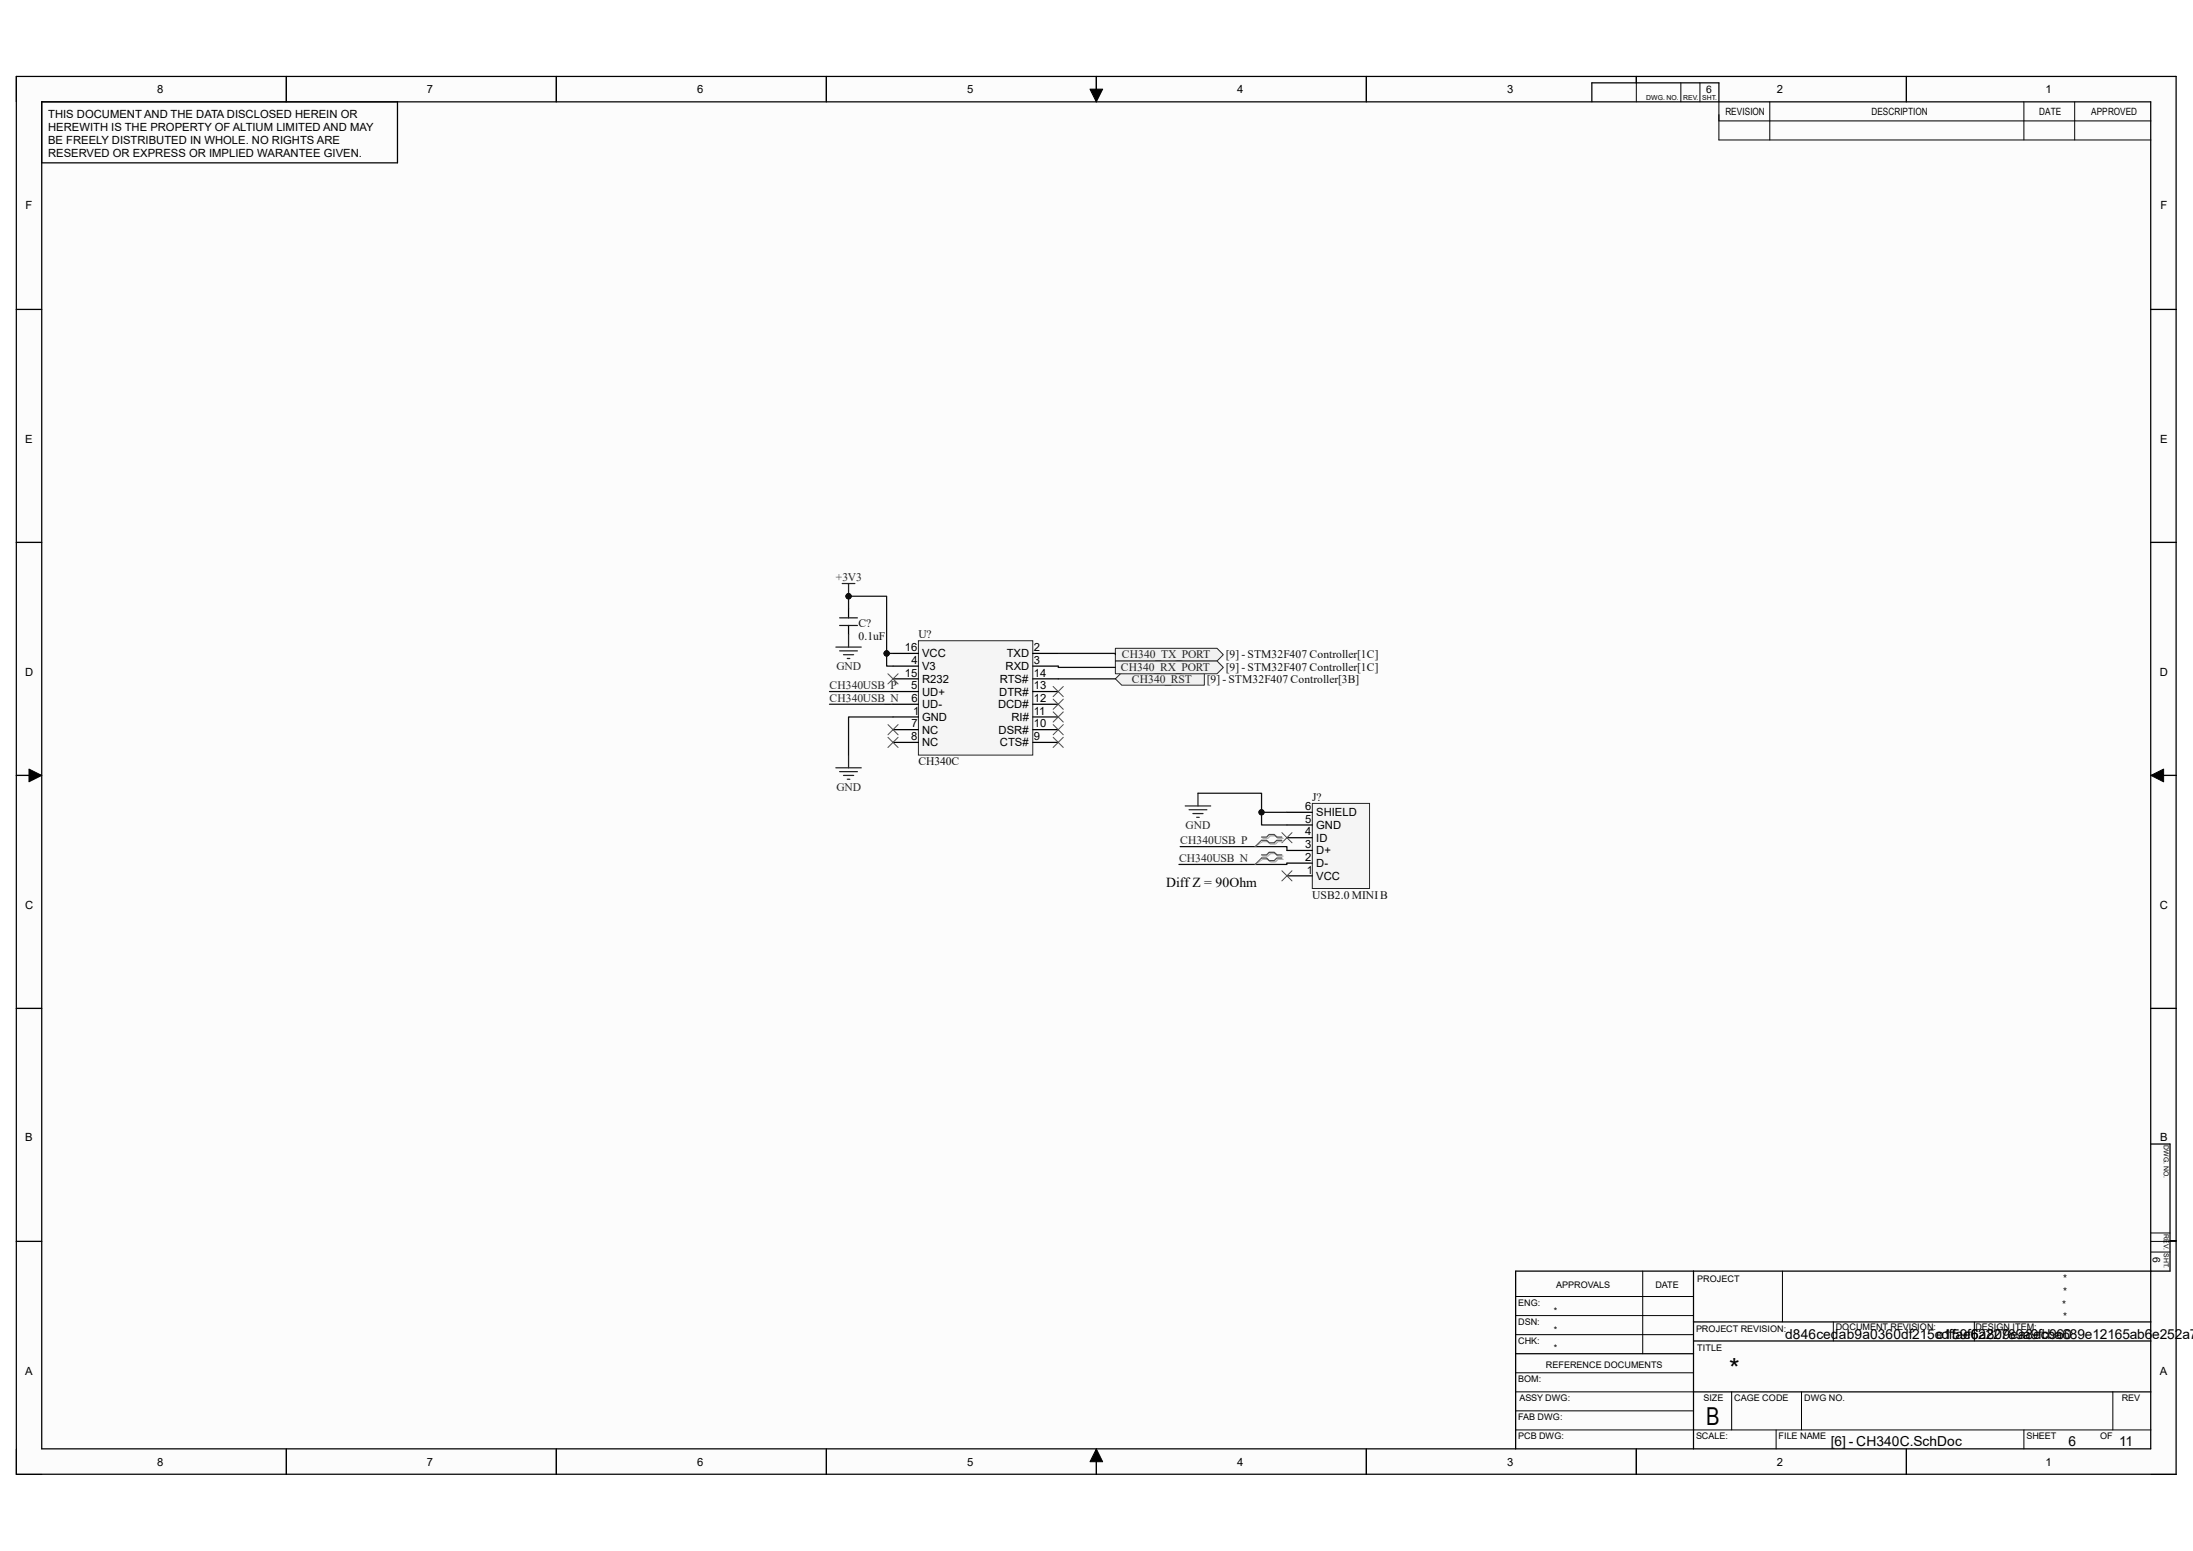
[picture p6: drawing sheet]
<svg xmlns="http://www.w3.org/2000/svg" width="297mm" height="210mm" viewBox="0 0 297 210" stroke-linecap="round" stroke-linejoin="round" font-family="sans-serif">
<g fill="#fcfcfc">
<path d="M2.2 10.4h292.6v189.2h-292.6z" fill-rule="evenodd"/>
<path d="M5.7 13.8h285.6v182.4h-285.6z" fill-rule="evenodd"/>
</g>
<g fill="none" stroke="#000" stroke-width=".14">
<path d="M2.2 10.3v3.5M38.8 10.3v3.5M75.3 10.3v3.5M111.9 10.4v3.4M147.6 12.1h1.7l-.8 1.7zM148.5 10.4v3.4M185 10.4v3.4M221.6 10.4v3.4M227.6 11.2v2.6M230.2 11.2v2.6M232.8 13.8v5.2h58.5M232.8 16.4h58.5"/>
<path d="M239.7 13.8v5.2M258.2 10.4v3.4M274.1 13.8v5.2M281 13.8v5.2M2.2 41.9h3.4M291.3 41.9h3.5M2.2 73.4h3.4M291.3 73.4h3.5M2.2 105h3.4M3.9 104.1l1.7 .9-1.7 .9zM291.3 105l1.7-.9v1.8zM291.3 105h3.5"/>
<path d="M2.2 136.5h3.4M291.3 136.5h3.5M2.2 168.1h3.4M205.3 178.1h24.1M205.3 175.6h24.1M222.5 172.1v11.2M241.4 172.1v6.9M248.3 179v2.6M267.4 179v2.6M291.3 168.1h3.5M291.3 169.5h2.6M291.3 167h2.6"/>
<path d="M2.2 196.2v3.4h3.5M38.8 196.2v3.4M75.3 196.2v3.4M111.9 196.2v3.4M148.5 196.2l.8 1.7h-1.7zM148.5 196.2v3.4M185 196.2v3.4M205.3 193.6h86M205.3 180.7h24.1M205.3 188.5h24.1M205.3 185.9h24.1M205.3 191h24.1"/>
<path d="M221.6 196.2v3.4M234.5 188.5v5.1M240.5 193.6v2.6M244 188.5v5.1M258.2 196.2v3.4M274.1 193.6v2.6M286.2 188.5v5.1M291.3 199.6h3.5"/>
</g>
<g fill="none" stroke="#000" stroke-width=".17">
<path d="M2.2 10.4h292.5v189.2h-292.5zM5.6 13.8h285.7v182.4h-285.6zM38.8 10.3v3.5M53.8 13.8v8.3h-48.2M75.3 10.3v3.5M111.9 10.4v3.4M148.5 10.4v3.4M185 10.4v3.4M215.6 13.8v-2.6h17.2v2.6M221.6 10.4v.8M258.2 10.4v3.4M2.2 41.9h3.4"/>
<path d="M291.3 41.9h3.5M2.2 73.4h3.4M291.3 73.4h3.5M2.2 105h3.4M291.3 105h3.5M2.2 136.5h3.4M291.3 136.5h3.5M291.3 154.9h2.6v17.2h-88.6v24.1M2.2 168.1h3.4M229.4 179h61.9M229.4 172.1v24.1M293.9 168h.9"/>
<path d="M38.8 196.2v3.4M75.3 196.2v3.4M111.9 196.2v3.4M148.5 196.2v3.4M185 196.2v3.4M205.3 183.3h24.1M221.6 196.2v3.4M229.4 181.6h61.9M229.4 188.5h61.9M258.2 196.2v3.4"/>
</g>
<path d="M147.6 12.1h1.7l-.8 1.7zM3.9 104.1l1.7 .9-1.7 .9zM291.3 105l1.7-.9v1.8zM148.5 196.2l.8 1.7h-1.7z" fill="#000"/>
<path d="M124.4 86.8h15.5v15.4h-15.5z" fill-rule="evenodd" fill="#f5f5f5"/>
<path d="M124.4 86.8h15.5v15.4h-15.5z" fill="none" stroke="#262626" stroke-width=".14"/>
<g fill="none" stroke="#000" stroke-width=".17">
<path d="M120.9 97.1h3.5M120.9 88.5h3.5M120.9 90.2h3.5M120.9 93.6h3.5M120.9 95.4h3.5M120.9 98.8h3.5M120.9 91.9h3.5M139.9 97.1h3.4M139.9 88.5h3.4M139.9 90.2h3.4M139.9 93.6h3.4M139.9 95.4h3.4"/>
<path d="M139.9 98.8h3.4M139.9 91.9h3.4M120.9 100.5h3.5M139.9 100.5h3.4"/>
</g>
<path d="M114.1 79h1.7M114.9 79v1.7M113.2 104h3.4M113.7 104.5h2.4M114.2 105h1.4M114.7 105.5h.4M114.9 102.2v1.8" fill="none" stroke="#262626" stroke-width=".17"/>
<circle cx="114.9" cy="80.7" r=".34" fill="#0e0e0e"/>
<circle cx="114.9" cy="80.7" r=".34" fill="none" stroke="#0e0e0e" stroke-width=".14"/>
<path d="M120.3 98.1l1.3 1.4M120.3 99.8l1.3 1.4M121.6 98.1l-1.3 1.4M121.6 99.8l-1.3 1.4" fill="none" stroke="#4c4c4c" stroke-width=".14"/>
<path d="M114.9 82.5v1.2M114.9 84.7v1.2" fill="none" stroke="#000" stroke-width=".17"/>
<path d="M113.7 84.7h2.4M113.7 83.7h2.4" fill="none" stroke="#1c1c1c" stroke-width=".17"/>
<path d="M113.2 87.6h3.4M113.7 88.1h2.4M114.2 88.7h1.4M114.7 89.2h.4M114.9 85.9v1.7" fill="none" stroke="#262626" stroke-width=".17"/>
<path d="M151.1 91.9l.8-.8h11.2v1.7h-11.2z" fill-rule="evenodd" fill="#f0f0f0"/>
<path d="M151.1 91.9l.8-.8h11.2v1.7h-11.2z" fill="none" stroke="#262626" stroke-width=".14"/>
<path d="M120.3 91.2l1.3 1.4M121.6 91.2l-1.3 1.4M142.6 93l1.4 1.3M142.6 94.7l1.4 1.3M142.6 96.4l1.4 1.4M142.6 98.1l1.4 1.4M142.6 99.8l1.4 1.4M144 93l-1.4 1.3M144 94.7l-1.4 1.3M144 96.4l-1.4 1.4M144 98.1l-1.4 1.4M144 99.8l-1.4 1.4" fill="none" stroke="#4c4c4c" stroke-width=".14"/>
<path d="M177.7 108.8h7.8v11.5h-7.8z" fill-rule="evenodd" fill="#f5f5f5"/>
<path d="M177.7 108.8h7.8v11.5h-7.8z" fill="none" stroke="#262626" stroke-width=".14"/>
<path d="M174.3 118.6h3.4M174.3 116.9h3.4M174.3 115.2h3.4M174.3 113.4h3.4M174.3 111.7h3.4M174.3 110h3.4" fill="none" stroke="#000" stroke-width=".17"/>
<path d="M160.5 109.1h3.5M161 109.6h2.5M161.6 110.2h1.3M162.1 110.7h.3M162.2 107.4v1.7" fill="none" stroke="#262626" stroke-width=".17"/>
<path d="M173.6 112.7l1.4 1.4M173.6 117.9l1.4 1.4M175 112.7l-1.4 1.4M175 117.9l-1.4 1.4" fill="none" stroke="#4c4c4c" stroke-width=".14"/>
<path d="M151.1 87.8h13.7l.9 .9-.9 .8h-13.7z" fill-rule="evenodd" fill="#f0f0f0"/>
<path d="M151.1 87.8h13.7l.9 .9-.9 .8h-13.7z" fill="none" stroke="#262626" stroke-width=".14"/>
<path d="M151.1 89.5h13.7l.9 .9-.9 .8h-13.7z" fill-rule="evenodd" fill="#f0f0f0"/>
<path d="M151.1 89.5h13.7l.9 .9-.9 .8h-13.7z" fill="none" stroke="#262626" stroke-width=".14"/>
<path d="M114.9 80.7h5.2v7.8M120.9 97.1h-6v5.1" fill="none" stroke="#0e0e0e" stroke-width=".17"/>
<circle cx="114.9" cy="80.7" r=".34" fill="#0e0e0e"/>
<circle cx="114.9" cy="80.7" r=".34" fill="none" stroke="#0e0e0e" stroke-width=".14"/>
<circle cx="120.1" cy="88.5" r=".34" fill="#0e0e0e"/>
<circle cx="120.1" cy="88.5" r=".34" fill="none" stroke="#0e0e0e" stroke-width=".14"/>
<path d="M114.9 80.7v1.8" fill="none" stroke="#0e0e0e" stroke-width=".17"/>
<circle cx="114.9" cy="80.7" r=".34" fill="#0e0e0e"/>
<circle cx="114.9" cy="80.7" r=".34" fill="none" stroke="#0e0e0e" stroke-width=".14"/>
<path d="M120.1 88.5h.8" fill="none" stroke="#0e0e0e" stroke-width=".17"/>
<circle cx="120.1" cy="88.5" r=".34" fill="#0e0e0e"/>
<circle cx="120.1" cy="88.5" r=".34" fill="none" stroke="#0e0e0e" stroke-width=".14"/>
<path d="M120.1 88.5v1.7h.8" fill="none" stroke="#0e0e0e" stroke-width=".17"/>
<circle cx="120.1" cy="88.5" r=".34" fill="#0e0e0e"/>
<circle cx="120.1" cy="88.5" r=".34" fill="none" stroke="#0e0e0e" stroke-width=".14"/>
<path d="M112.3 93.6h8.6M112.3 95.4h8.6M143.3 91.9h7.8M162.3 107.4h8.6v2.6h3.4" fill="none" stroke="#0e0e0e" stroke-width=".17"/>
<circle cx="170.9" cy="110" r=".34" fill="#0e0e0e"/>
<circle cx="170.9" cy="110" r=".34" fill="none" stroke="#0e0e0e" stroke-width=".14"/>
<path d="M170.9 110v1.7h3.4" fill="none" stroke="#0e0e0e" stroke-width=".17"/>
<circle cx="170.9" cy="110" r=".34" fill="#0e0e0e"/>
<circle cx="170.9" cy="110" r=".34" fill="none" stroke="#0e0e0e" stroke-width=".14"/>
<path d="M143.3 88.5h7.8v.2M143.3 90.2v.2h7.8M159.8 114.6h14.5v.6M174.3 116.9v.2h-14.6" fill="none" stroke="#0e0e0e" stroke-width=".17"/>
<path d="M171 113.5h.7l.4-.3h.7l.3 .3h.7M171 114h.7l.4 .3h.7l.3-.3h.7M171 115.9h.7l.4-.3h.7l.3 .3h.7M171 116.4h.7l.4 .3h.7l.3-.3h.7" fill="none" stroke="#aeaeae" stroke-width=".17"/>
<path d="M171 113.9l-1 .7M171 116.4l-1 .6" fill="none" stroke="#aeaeae" stroke-width=".14"/>
<path d="M170.9 113.3h.6l.4-.3h.7l.3 .3h.7M170.9 113.8h.6l.4 .3h.7l.3-.3h.7M170.9 115.8h.6l.4-.4h.7l.3 .4h.7M170.9 116.2h.6l.4 .3h.7l.3-.3h.7" fill="none" stroke="#4c4c4c" stroke-width=".17"/>
<path d="M170.9 113.8l-.9 .8M170.9 116.2l-.9 .8" fill="none" stroke="#4c4c4c" stroke-width=".14"/>
<text font-size="3.7" x="234.2" y="186.6">*</text>
<text font-size="3.3" x="231.1" y="192.9">B</text>
<g font-size="1.9">
<text x="157.9" y="120.1">Diff Z = 90Ohm</text>
<text x="241.8" y="181.4">d846cedab9a0360df215cdf59f6222789a9fb960</text>
<text x="262.2" y="181.4">e1fae6a809ea8ecba689e12165ab6e252a7c</text>
<text x="247.9" y="195.8">[6] - CH340C.SchDoc</text>
<text x="280.1" y="195.8">6</text>
<text x="287" y="195.8">11</text>
</g>
<g font-size="1.6" fill="#262626">
<text x="113.2" y="78.7">+3V3</text>
<text x="151.9" y="89.2">CH340_TX_PORT</text>
<text x="112.4" y="93.3">CH340USB_P</text>
<text x="112.4" y="95">CH340USB_N</text>
<text x="113.3" y="90.7">GND</text>
<text x="151.8" y="90.9">CH340_RX_PORT</text>
<text x="153.3" y="92.5">CH340_RST</text>
<text x="113.3" y="107.1">GND</text>
<text x="160.6" y="112.2">GND</text>
<text x="159.7" y="116.7">CH340USB_N</text>
<text x="159.9" y="114.3">CH340USB_P</text>
</g>
<g font-size="1.6" fill="#0e0e0e">
<text x="116.3" y="84.9">C?</text>
<text x="116.3" y="86.6">0.1uF</text>
<text x="124.4" y="86.4">U?</text>
<text x="166" y="89.2">[9] - STM32F407 Controller[1C]</text>
<text x="163.4" y="92.5">[9] - STM32F407 Controller[3B]</text>
<text x="166" y="90.9">[9] - STM32F407 Controller[1C]</text>
<text x="124.4" y="103.6">CH340C</text>
<text x="177.7" y="108.5">J?</text>
<text x="177.7" y="121.7">USB2.0 MINI B</text>
</g>
<g font-size="1.5">
<text x="6.5" y="16">THIS DOCUMENT AND THE DATA DISCLOSED HEREIN OR</text>
<text x="6.5" y="17.8">HEREWITH IS THE PROPERTY OF ALTIUM LIMITED AND MAY</text>
<text x="21.3" y="12.6">8</text>
<text x="57.8" y="12.6">7</text>
<text x="94.4" y="12.6">6</text>
<text x="131" y="12.6">5</text>
<text x="167.6" y="12.6">4</text>
<text x="204.1" y="12.6">3</text>
<text x="240.7" y="12.6">2</text>
<text x="277" y="12.6">1</text>
<text x="6.5" y="19.5">BE FREELY DISTRIBUTED IN WHOLE. NO RIGHTS ARE</text>
<text x="6.5" y="21.2">RESERVED OR EXPRESS OR IMPLIED WARANTEE GIVEN.</text>
<text x="3.5" y="28.4">F</text>
<text x="292.6" y="28.4">F</text>
<text x="3.4" y="59.9">E</text>
<text x="292.6" y="59.9">E</text>
<text x="122.6" y="88.1">16</text>
<text x="123.4" y="89.9">4</text>
<text x="124.9" y="89">VCC</text>
<text x="136.4" y="89">TXD</text>
<text x="140" y="88.1">2</text>
<text x="140" y="89.9">3</text>
<text x="3.4" y="91.5">D</text>
<text x="122.6" y="91.6">15</text>
<text x="123.4" y="93.3">5</text>
<text x="123.4" y="95">6</text>
<text x="124.9" y="90.7">V3</text>
<text x="124.9" y="94.2">UD+</text>
<text x="124.9" y="95.9">UD-</text>
<text x="124.9" y="92.5">R232</text>
<text x="135.2" y="95.9">DCD#</text>
<text x="135.3" y="94.2">DTR#</text>
<text x="135.4" y="92.5">RTS#</text>
<text x="136.2" y="90.7">RXD</text>
<text x="140" y="95">12</text>
<text x="140" y="93.3">13</text>
<text x="140" y="91.6">14</text>
<text x="292.5" y="91.5">D</text>
<text x="123.4" y="100.2">8</text>
<text x="123.4" y="98.5">7</text>
<text x="123.7" y="96.8">1</text>
<text x="124.9" y="97.6">GND</text>
<text x="124.9" y="99.4">NC</text>
<text x="124.9" y="101">NC</text>
<text x="135.3" y="99.4">DSR#</text>
<text x="135.4" y="101">CTS#</text>
<text x="137" y="97.6">RI#</text>
<text x="140" y="100.2">9</text>
<text x="140" y="98.5">10</text>
<text x="140" y="96.8">11</text>
<text x="176.8" y="113.1">4</text>
<text x="176.8" y="111.4">5</text>
<text x="176.8" y="109.6">6</text>
<text x="178.3" y="114">ID</text>
<text x="178.3" y="112.2">GND</text>
<text x="178.3" y="110.5">SHIELD</text>
<text x="176.8" y="116.5">2</text>
<text x="176.8" y="114.8">3</text>
<text x="177" y="118.3">1</text>
<text x="178.3" y="119.1">VCC</text>
<text x="178.3" y="117.4">D-</text>
<text x="178.3" y="115.7">D+</text>
<text x="3.4" y="123">C</text>
<text x="292.5" y="123">C</text>
<text x="3.4" y="154.6">B</text>
<text x="292.6" y="154.6">B</text>
<text x="3.4" y="186.1">A</text>
<text x="292.5" y="186.1">A</text>
<text x="21.3" y="198.5">8</text>
<text x="57.8" y="198.5">7</text>
<text x="94.4" y="198.5">6</text>
<text x="131" y="198.5">5</text>
<text x="167.6" y="198.5">4</text>
<text x="204.1" y="198.5">3</text>
<text x="240.7" y="198.5">2</text>
<text x="277" y="198.5">1</text>
</g>
<g font-size="1.4">
<text x="231.1" y="12.7">6</text>
<text x="233.7" y="15.6">REVISION</text>
<text x="253.4" y="15.6">DESCRIPTION</text>
<text x="276.2" y="15.6">DATE</text>
<text x="283.2" y="15.6">APPROVED</text>
<text x="279.4" y="173.5">*</text>
<text x="291.6" y="170.2" transform="rotate(90 291.6 170.2)">6</text>
<text x="279.3" y="177.2">*</text>
<text x="279.4" y="178.7">*</text>
<text x="279.4" y="175.3">*</text>
</g>
<g font-size="1.2">
<text x="229.9" y="173.6">PROJECT</text>
<text x="205.6" y="176.8">ENG:</text>
<text x="205.6" y="179.4">DSN:</text>
<text x="210.4" y="177.9">*</text>
<text x="210.8" y="174.4">APPROVALS</text>
<text x="224.2" y="174.4">DATE</text>
<text x="205.6" y="182">CHK:</text>
<text x="209.4" y="185.3">REFERENCE DOCUMENTS</text>
<text x="210.4" y="180.5">*</text>
<text x="210.4" y="182.9">*</text>
<text x="229.7" y="180.3">PROJECT REVISION:</text>
<text x="229.9" y="182.9">TITLE</text>
<text x="248.6" y="180.1">DOCUMENT REVISION:</text>
<text x="267.5" y="180.1">DESIGN ITEM:</text>
<text x="205.6" y="187.2">BOM:</text>
<text x="205.8" y="189.7">ASSY DWG:</text>
<text x="230.7" y="189.7">SIZE</text>
<text x="234.9" y="189.7">CAGE CODE</text>
<text x="244.3" y="189.7">DWG NO.</text>
<text x="287.4" y="189.7">REV</text>
<text x="205.6" y="192.3">FAB DWG:</text>
<text x="205.6" y="194.9">PCB DWG:</text>
<text x="229.7" y="194.9">SCALE:</text>
<text x="240.9" y="194.9">FILE NAME</text>
<text x="274.5" y="194.9">SHEET</text>
<text x="284.4" y="194.9">OF</text>
</g>
<g font-size=".9">
<text x="223" y="13.6">DWG. NO.</text>
<text x="228" y="13.6">REV. SHT.</text>
<text x="293.1" y="155.1" transform="rotate(90 293.1 155.1)">DWG. NO.</text>
<text x="293.1" y="167.1" transform="rotate(90 293.1 167.1)">REV. SHT.</text>
</g>
</svg>
